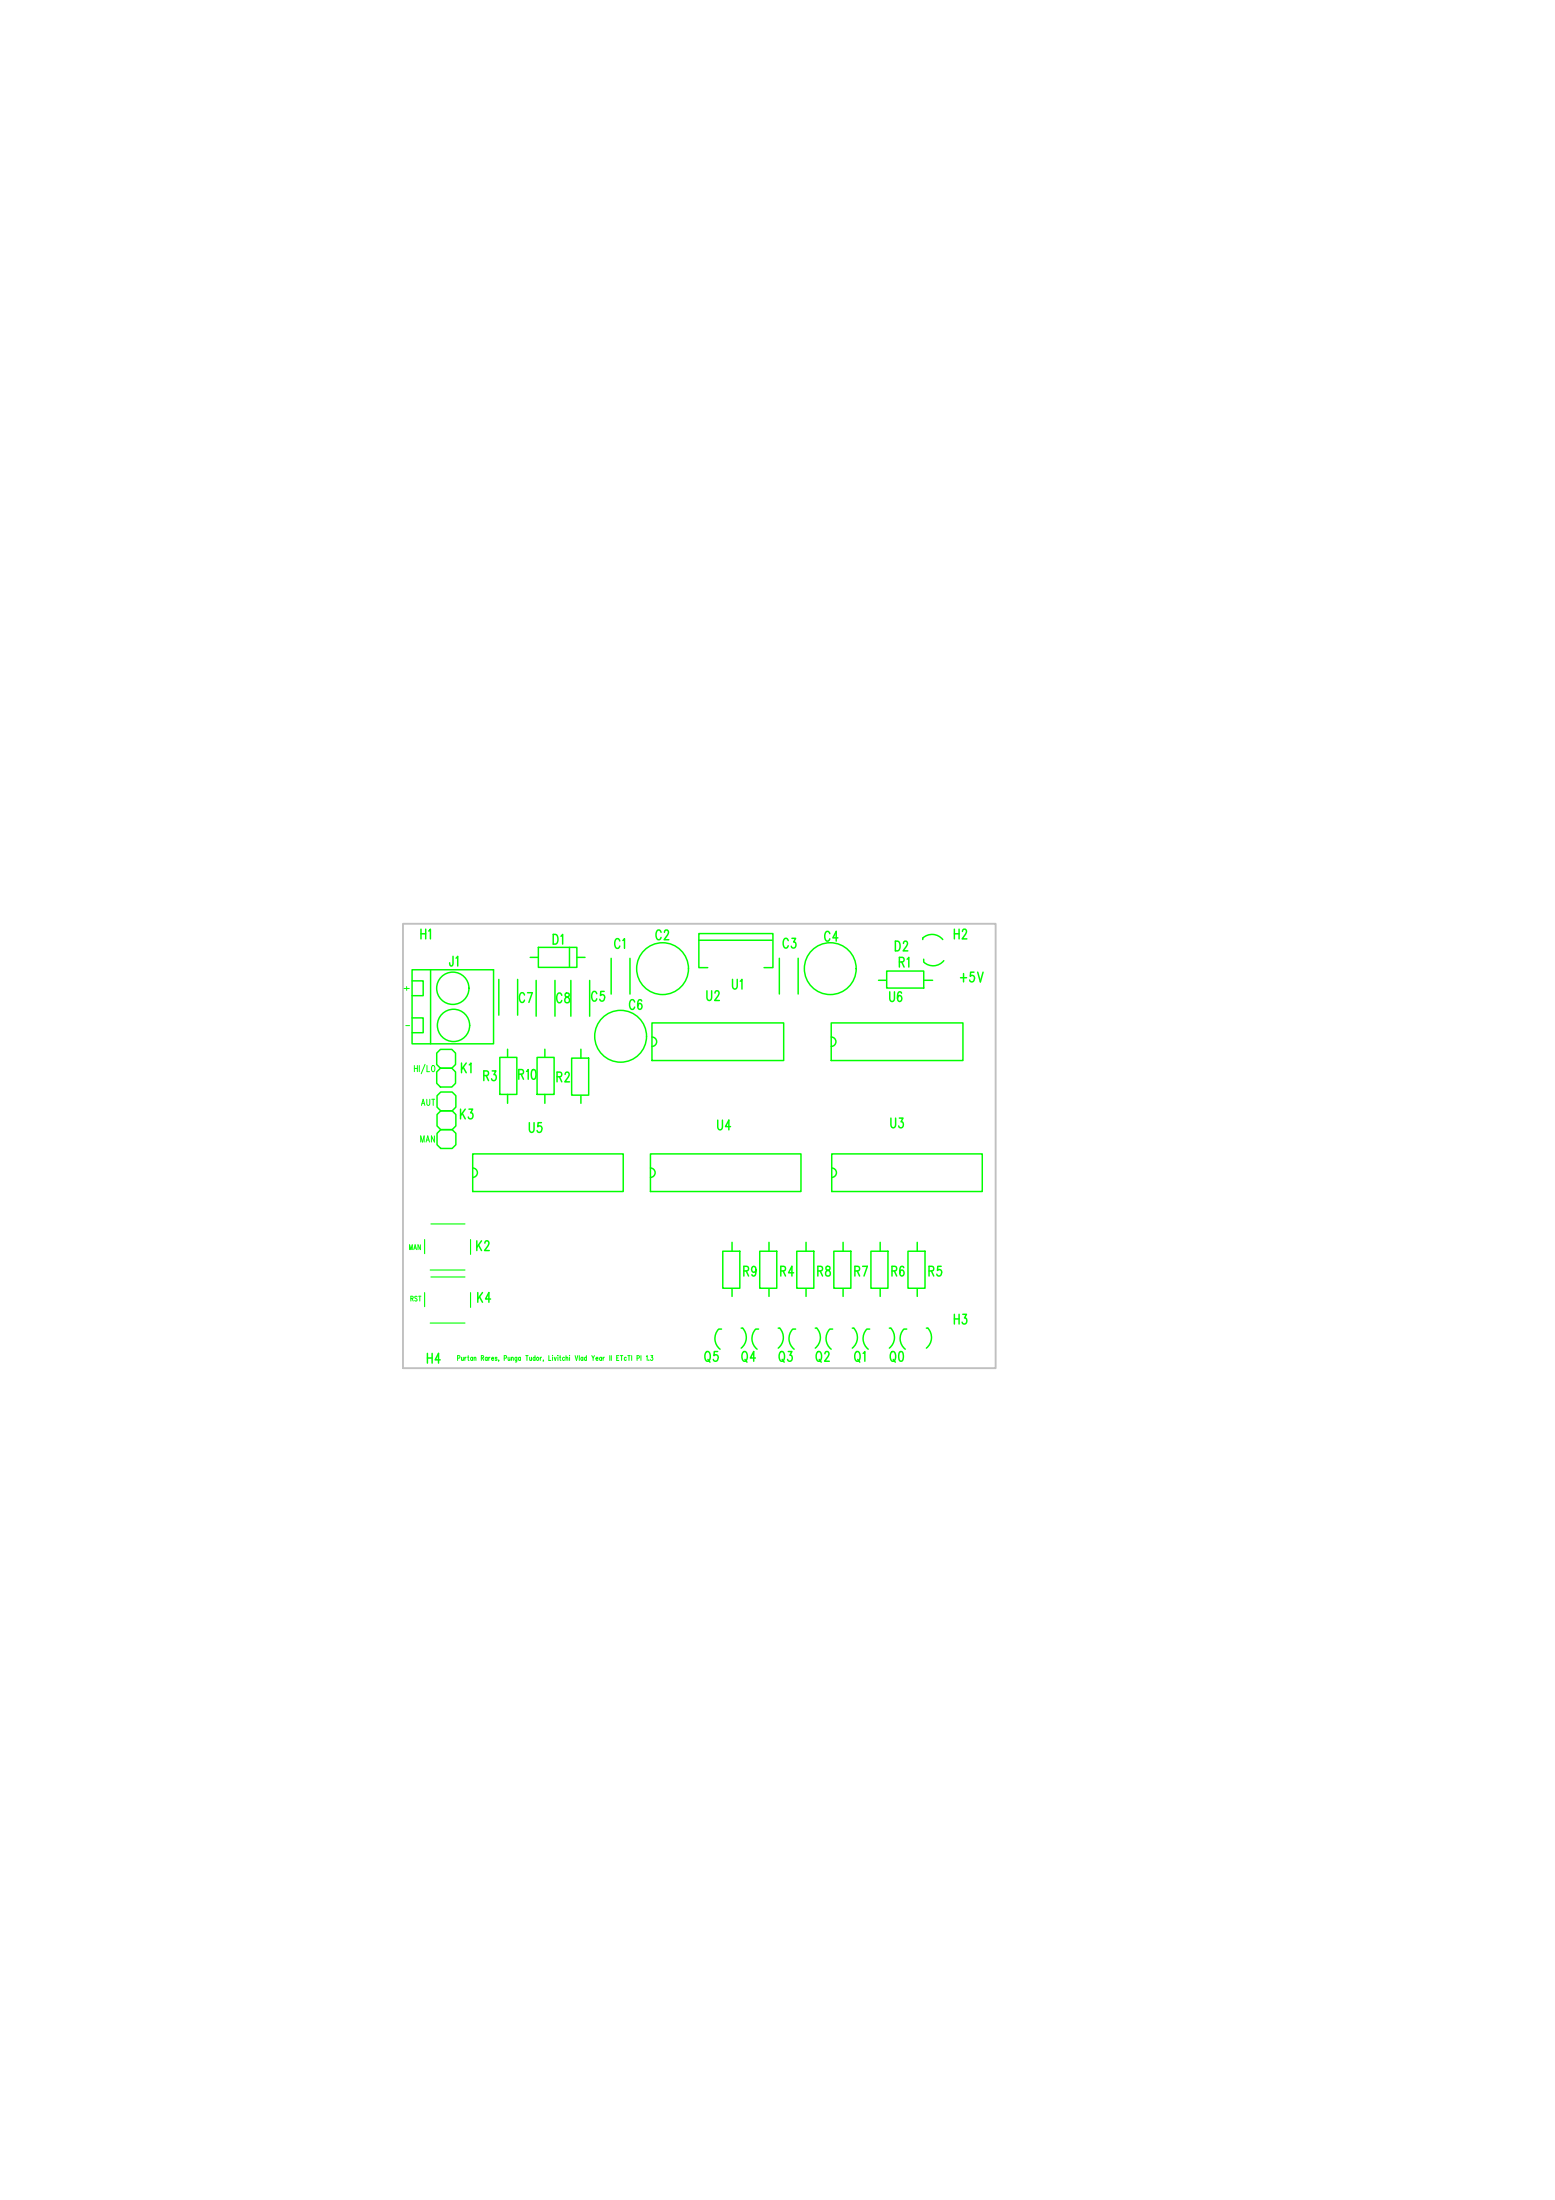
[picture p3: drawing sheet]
<svg xmlns="http://www.w3.org/2000/svg" width="210mm" height="297mm" viewBox="0 0 210 297" stroke-linecap="round" stroke-linejoin="round" font-family="sans-serif">
<path d="M54.4 124.7h80v60h-80z" fill="none" stroke="#c0c0c0" stroke-width=".25"/>
<g fill="none" stroke="#0f0" stroke-width=".2">
<path d="M72.7 127.9h5.2v2.7h-5.2zM88 138.1h17.8v5.1h-17.8zM94.3 126.9h9.9M95.5 130.6h-1.2v-4.6h10v4.6h-1.2M112.2 138.1h17.8v5.1h-17.8zM119.7 131.1h5v2.3h-5zM63.8 157.7a.63 .63 0 0 1 .6 .6 .63 .63 0 0 1-.6 .7M63.8 155.8h20.3v5.1h-20.3zM87.8 157.7a.63 .63 0 0 1 .6 .6 .63 .63 0 0 1-.6 .7M87.8 155.8h20.3v5.1h-20.3zM112.2 140a.63 .63 0 0 1 .6 .7 .63 .63 0 0 1-.6 .6M112.3 157.7a.63 .63 0 0 1 .6 .6 .63 .63 0 0 1-.6 .7"/>
<path d="M112.3 155.8h20.3v5.1h-20.3z"/>
<circle cx="89.4" cy="130.8" r="3.5"/>
<circle cx="112.1" cy="130.8" r="3.5"/>
</g>
<g font-size="12" fill="#0f0">
<text x="67.4" y="149.6">R3 R10 R2</text>
<text x="97.5" y="175.7">R9 R4 R8 R7 R6 R5</text>
</g>
<text font-size="10.2" fill="#0f0" x="54.2" y="139.6">J1</text>
<text font-size="7.8" fill="#0f0" x="56.7" y="154.1">K3</text>
<text font-size="7.2" fill="#0f0" x="80.2" y="142.5">C6</text>
<g font-size="7.1" fill="#0f0">
<text x="67.2" y="137.2">C7 C8 C5</text>
<text x="82.4" y="134.3">C1</text>
<text x="105.1" y="134.3">C3</text>
</g>
<g font-size="6.5" fill="#0f0">
<text x="56.2" y="170.7">K2</text>
<text x="56.2" y="177.9">K4</text>
</g>
<text font-size="5.3" fill="#0f0" x="55.9" y="146.1">K1</text>
<text font-size="4.5" fill="#0f0" x="96.4" y="182.3">Q5Q4Q3Q2Q1Q0</text>
<text font-size="4.4" fill="#0f0" x="123.6" y="129.9">D2</text>
<text font-size="2.9" fill="#0f0" x="69.2" y="130.3">D1</text>
<text font-size="2.5" fill="#0f0" x="116.2" y="133.2">R1</text>
<g font-size="2" fill="#0f0">
<text x="56.8" y="126.8">H1</text>
<text x="60.7" y="130.4">J1</text>
<text x="74.7" y="127.5">D1</text>
<text x="83" y="128">C1</text>
<text x="88.6" y="126.9">C2</text>
<text x="105.7" y="128">C3</text>
<text x="111.3" y="127.1">C4</text>
<text x="120.9" y="128.4">D2</text>
<text x="121.4" y="130.6">R1</text>
<text x="128.8" y="126.8">H2</text>
<text x="70.1" y="135.3">C7</text>
<text x="75.1" y="135.4">C8</text>
<text x="79.9" y="135.2">C5</text>
<text x="85" y="136.3">C6</text>
<text x="95.4" y="135.1">U2</text>
<text x="98.9" y="133.5">U1</text>
<text x="120.1" y="135.2">U6</text>
<text x="129.7" y="132.6">+5V</text>
<text x="62.3" y="144.8">K1</text>
<text x="65.3" y="145.9">R3</text>
<text x="70" y="145.7">R10</text>
<text x="75.2" y="146.1">R2</text>
<text x="62.2" y="151.1">K3</text>
<text x="71.5" y="152.9">U5</text>
<text x="96.9" y="152.5">U4</text>
<text x="120.3" y="152.3">U3</text>
<text x="64.4" y="168.8">K2</text>
<text x="100.4" y="172.3">R9</text>
<text x="105.4" y="172.3">R4</text>
<text x="110.4" y="172.3">R8</text>
<text x="115.4" y="172.3">R7</text>
<text x="120.4" y="172.3">R6</text>
<text x="125.4" y="172.3">R5</text>
<text x="64.5" y="175.8">K4</text>
<text x="128.8" y="178.8">H3</text>
<text x="57.7" y="184">H4</text>
<text x="95.1" y="183.8">Q5</text>
<text x="100.1" y="183.8">Q4</text>
<text x="105.2" y="183.8">Q3</text>
<text x="110.2" y="183.8">Q2</text>
<text x="115.4" y="183.8">Q1</text>
<text x="120.2" y="183.8">Q0</text>
</g>
<g font-size="1.3" fill="#0f0">
<text x="54.5" y="133.2" transform="rotate(90 54.5 133.2)">+</text>
<text x="54.8" y="138.8">-</text>
<text x="55.9" y="144.7">HI/LO</text>
<text x="56.9" y="149.3">AUT</text>
<text x="56.8" y="154.2">MAN</text>
</g>
<g font-size="1" fill="#0f0">
<text x="55.3" y="168.7">MAN</text>
<text x="55.5" y="175.7">RST</text>
<text x="61.8" y="183.7">Purtan Rares, Punga Tudor, Livitchi Vlad Year II ETcTI PI 1.3</text>
</g>
</svg>
